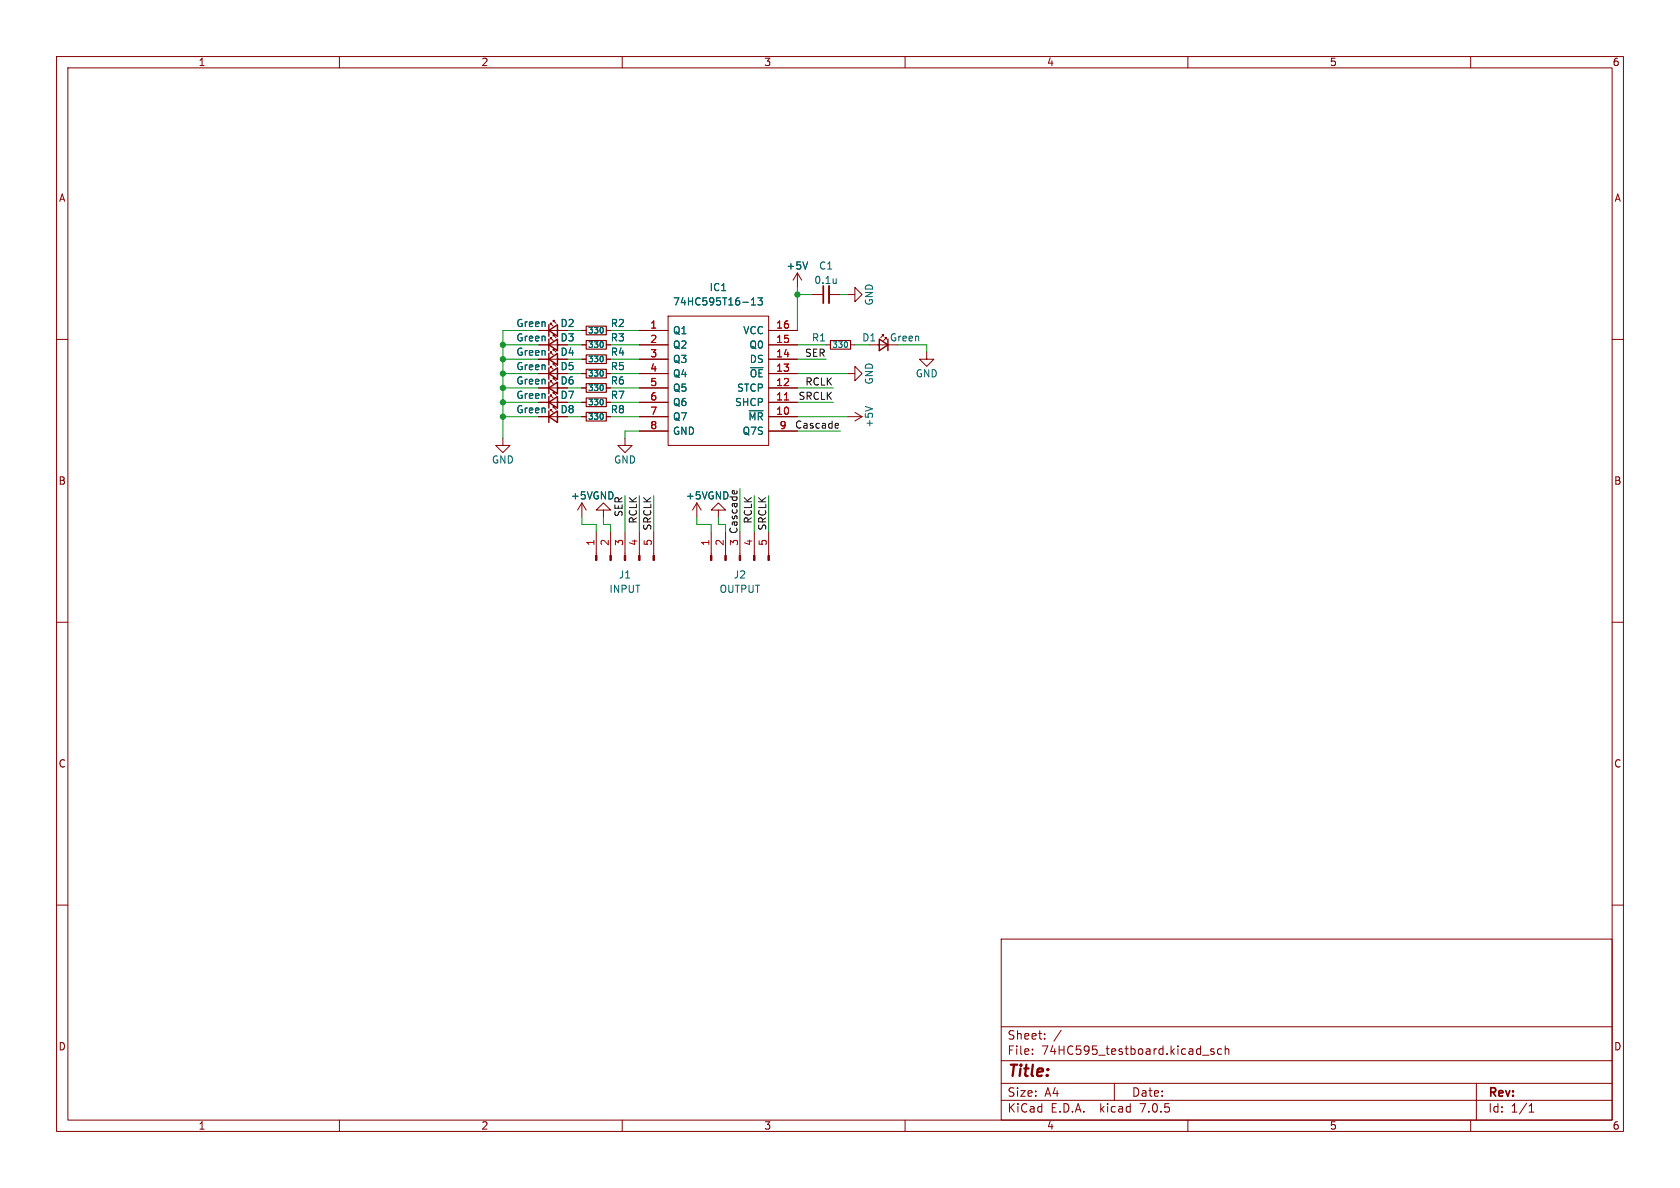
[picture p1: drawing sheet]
<svg xmlns="http://www.w3.org/2000/svg" width="297mm" height="210mm" viewBox="0 0 297 210" stroke-linecap="round" stroke-linejoin="round" font-family="sans-serif">
<g fill="none" stroke="#840000" stroke-width=".18">
<path d="M10 10h277v190h-277zM12 12h273v186h-273zM60 10v2M110 10v2M160 10v2M210 10v2M260 10v2M10 60h2M95.2 58.4h3.6M97.3 59.9v-.2h.2h-.2l.5 .5M97.3 57.4v-.2h.2h-.2l.5 .5M97.8 59.4v-.2h.2h-.2l.5 .5"/>
<path d="M97.8 56.9v-.3h.2h-.2l.5 .6M102.9 58.4h.7M107.2 58.4h.7M113 58.4h5.1M118.1 55.9h17.8v22.8h-17.8zM135.9 58.4h5.1M141 48.3l-.8 1.2M141 48.3v2.5M141 48.3l.7 1.2M143.5 52.1h2M146.6 52.1h2M149.9 52.1h1.2v-1.3l1.3 1.3-1.3 1.2v-1.2"/>
<path d="M156.2 59.4v-.2h-.2h.2l-.5 .5M156.7 59.9v-.2h-.2h.2l-.5 .5M285 60h2M88.9 77.5v1.2h1.3l-1.3 1.3-1.3-1.3h1.3M95.2 73.7h3.6M95.2 71.1h3.6M95.2 68.6h3.6M95.2 66h3.6M95.2 63.5h3.6M95.2 61h3.6M97.3 72.6v-.2h.2h-.2l.5 .5M97.3 62.5v-.3h.2h-.2l.5 .5"/>
<path d="M97.3 70.1v-.2h.2h-.2l.5 .5M97.3 67.6v-.3h.2h-.2l.5 .5M97.3 65v-.2h.2h-.2l.5 .5M97.8 72.1v-.2h.2h-.2l.5 .5M97.8 62v-.3h.2h-.2l.5 .5M97.8 69.6v-.3h.2h-.2l.5 .6M97.8 67.1v-.3h.2h-.2l.5 .5M97.8 64.5v-.2h.2h-.2l.5 .5M102.9 73.7h.7M102.9 71.1h.7M102.9 68.6h.7M102.9 66h.7"/>
<path d="M102.9 63.5h.7M102.9 61h.7M107.2 73.7h.7M107.2 71.1h.7M107.2 68.6h.7M107.2 66h.7M107.2 63.5h.7M107.2 61h.7M110.5 77.5v1.2h1.3l-1.3 1.3-1.3-1.3h1.3M113 73.7h5.1M113 71.1h5.1M113 68.6h5.1"/>
<path d="M113 66h5.1M113 63.5h5.1M113 61h5.1M113 76.2h5.1M135.9 73.7h5.1M135.9 71.1h5.1M135.9 68.6h5.1M135.9 66h5.1M135.9 63.5h5.1M135.9 61h5.1M135.9 76.2h5.1M146 61h.8"/>
<path d="M149.9 66h1.2v-1.2l1.3 1.2-1.3 1.3v-1.3M149.9 73.7h2.5M150.4 61h.7M151.1 72.9l1.3 .8M152.4 73.7l-1.3 .7M153.7 61h3.3M163.8 62.2v1.3h1.3l-1.3 1.3-1.2-1.3h1.2M102.9 88.9l-.8 1.3M102.9 88.9v2.5M102.9 88.9l.7 1.3M105.4 94v4.2M106.7 90.2h1.2l-1.2-1.3-1.3 1.3h1.3v1.2"/>
<path d="M107.9 94v4.2M110.5 94v4.2M113 94v4.2M115.6 94v4.2M123.2 88.9l-.8 1.3M123.2 88.9v2.5M123.2 88.9l.8 1.3M125.7 94v4.2M127 90.2h1.3l-1.3-1.3-1.3 1.3h1.3v1.2M128.3 94v4.2M130.8 94v4.2M133.3 94v4.2"/>
<path d="M135.9 94v4.2M10 110h2M285 110h2M10 160h2M285 160h2M177 166h108v32h-108zM60 198v2M110 198v2M160 198v2M177 194.5h108M177 191.5h108M177 187.5h108"/>
<path d="M177 181.5h108M182.5 186.3v.1M182.5 185.5v.1M184.7 183.6v.1M184.7 182.8v.1M187.6 182.1l-1.3 2M197 191.5v3M210 198v2M212.6 186.5h1.1M214.6 185.5l-.4-.1-.2 .2 .1 .2 .5 .2v.3h-.6M216 185.5l-.5-.1-.3 .3v.4l.2 .2h.6M216.6 185.5l.2-.1 .4 .1v.9"/>
<path d="M216.6 184.9v1.5M260 198v2M261 191.5v6.5M270.3 196.6h.9M270.3 195.5l.4-.4v1.5"/>
</g>
<g fill="#840000" stroke="#840000" stroke-width=".18">
<path d="M135.8 98.2h.2v.9h-.2z"/>
<path d="M133.2 98.2h.3v.9h-.3z"/>
<path d="M130.7 98.2h.2v.9h-.2z"/>
<path d="M128.1 98.2h.3v.9h-.3z"/>
<path d="M125.6 98.2h.3v.9h-.3z"/>
<path d="M115.4 98.2h.3v.9h-.3z"/>
<path d="M112.9 98.2h.3v.9h-.3z"/>
<path d="M110.4 98.2h.2v.9h-.2z"/>
<path d="M107.8 98.2h.3v.9h-.3z"/>
<path d="M105.3 98.2h.2v.9h-.2z"/>
</g>
<path d="M138.7 70.7h.7" fill="none" stroke="#a90000" stroke-width=".18"/>
<path d="M132.8 53.9h.8M132.8 53l.4-.4v1.3M134 52.6h.8l-.5 .5 .4 .2v.5l-.2 .1-.5-.1M142.8 46.3l-.4 1.3M153 71.8l1.2 .5" fill="none" stroke="#006464" stroke-width=".18"/>
<g fill="none" stroke="#840000" stroke-width=".25">
<path d="M97 58.4l1.6-1v2zM97 57.4v2M97 59.9v2.1M155.4 59.9l1.6 1.1-1.6 1zM157 59.9v2.1M97 73.7l1.6-1.1v2.1zM97 63.5l1.6-1v2zM97 61l1.6-1.1v2.1zM97 71.1l1.6-1v2zM97 68.6l1.6-1v2zM97 66l1.6-1v2.1zM97 62.5v2"/>
<path d="M97 65v2.1M97 67.6v2M97 70.1v2M97 72.6v2.1"/>
</g>
<path d="M103.6 57.7h3.6v1.5h-3.6zM103.6 72.9h3.6v1.5h-3.6zM103.6 70.4h3.6v1.5h-3.6zM103.6 67.8h3.6v1.5h-3.6zM103.6 65.3h3.6v1.5h-3.6zM103.6 60.2h3.6v1.5h-3.6zM103.6 62.7h3.6v1.6h-3.6zM146.8 60.2h3.6v1.5h-3.6z" fill="none" stroke="#840000" stroke-width=".2"/>
<path d="M146.6 50.5v3.1" fill="none" stroke="#840000" stroke-width=".33"/>
<path d="M145.5 50.5v3.1" fill="none" stroke="#840000" stroke-width=".3"/>
<path d="M148.1 74.8l.1 .3-.6 .2M148.2 75.6l-.1 .1M129.5 86.9l.3-.2 .1 .6M130.2 86.8l.1 .1" fill="none" stroke="#0f0f0f" stroke-width=".18"/>
<g fill="none" stroke="#009600" stroke-width=".18">
<path d="M95.2 58.4h-6.3v19.1M100.3 58.4h2.6M107.9 58.4h5.1M141 52.1h2.5M141 50.8v7.6M148.6 52.1h1.3M88.9 61h6.3M88.9 63.5h6.3M88.9 73.7h6.3M88.9 66h6.3M88.9 68.6h6.3M88.9 71.1h6.3"/>
<path d="M100.3 61h2.6M100.3 63.5h2.6M100.3 73.7h2.6M100.3 66h2.6M100.3 68.6h2.6M100.3 71.1h2.6M107.9 61h5.1M107.9 63.5h5.1M107.9 73.7h5.1M107.9 66h5.1M107.9 68.6h5.1M107.9 71.1h5.1"/>
<path d="M113 76.2h-2.5v1.3M141 61h5M141 63.5h5M141 73.7h8.9M141 66h8.9M141 68.6h6.3M141 71.1h6.3M141 76.2h7.6M151.1 61h2.6M158.7 61h5.1v1.2M102.9 91.4v1.3h2.5v1.3M106.7 91.4v1.3h1.2v1.3"/>
<path d="M110.5 87.6v6.4M113 87.6v6.4M115.6 87.6v6.4M123.2 91.4v1.3h2.5v1.3M127 91.4v1.3h1.3v1.3M130.8 86.4v7.6M133.3 87.6v6.4M135.9 87.6v6.4"/>
</g>
<g fill="#009600" stroke="#009600" stroke-width=".18">
<circle cx="141" cy="52.1" r=".46"/>
<circle cx="88.9" cy="68.6" r=".46"/>
<circle cx="88.9" cy="71.1" r=".46"/>
<circle cx="88.9" cy="73.7" r=".46"/>
<circle cx="88.9" cy="61" r=".46"/>
<circle cx="88.9" cy="63.5" r=".46"/>
<circle cx="88.9" cy="66" r=".46"/>
</g>
<text font-size="2.8" fill="#840000" x="178" y="190.8">Title:</text>
<g font-size="2.1" fill="#840000">
<text x="178" y="183.9">Sheet:</text>
<text x="178" y="186.6">File:</text>
<text x="184" y="186.6">74HC595_testboard.kicad_sch</text>
<text x="178" y="196.8">KiCad</text>
<text x="178" y="194">Size:</text>
<text x="184.6" y="194">A4</text>
<text x="185.7" y="196.8">E.D.A.</text>
<text x="194.4" y="196.8">kicad</text>
<text x="200" y="194">Date:</text>
<text x="201.5" y="196.8">7.0.5</text>
<text x="263" y="194.2">Rev:</text>
<text x="263" y="196.8">Id:</text>
<text x="267" y="196.8">1/1</text>
</g>
<g font-size="1.8" fill="#840000">
<text x="35" y="11.8">1</text>
<text x="85" y="11.8">2</text>
<text x="135" y="11.8">3</text>
<text x="185" y="11.8">4</text>
<text x="235" y="11.8">5</text>
<text x="285" y="11.8">6</text>
<text x="10.4" y="35.8">A</text>
<text x="285.4" y="35.8">A</text>
<text x="99" y="58">D2</text>
<text x="99" y="63.1">D4</text>
<text x="99" y="60.5">D3</text>
<text x="99" y="65.6">D5</text>
<text x="99" y="70.7">D7</text>
<text x="99" y="68.1">D6</text>
<text x="99" y="73.2">D8</text>
<text x="10.3" y="85.8">B</text>
<text x="285.3" y="85.8">B</text>
<text x="10.3" y="135.8">C</text>
<text x="285.3" y="135.8">C</text>
<text x="10.3" y="185.8">D</text>
<text x="285.3" y="185.8">D</text>
<text x="35" y="199.8">1</text>
<text x="85" y="199.8">2</text>
<text x="135" y="199.8">3</text>
<text x="185" y="199.8">4</text>
<text x="235" y="199.8">5</text>
<text x="285" y="199.8">6</text>
</g>
<g font-size="1.8" fill="#006464">
<text x="139" y="47.8">+5V</text>
<text x="144.7" y="47.8">C1</text>
<text x="125.4" y="51.6">IC1</text>
<text x="143.9" y="50.4">0.1u</text>
<text x="91.2" y="58">Green</text>
<text x="107.9" y="58">R2</text>
<text x="118.9" y="59.2">Q1</text>
<text x="118.9" y="54.2">74HC595T16-13</text>
<text x="131.4" y="59.2">VCC</text>
<text x="154.5" y="54.1" transform="rotate(-90 154.5 54.1)">GND</text>
<text x="91.2" y="63.1">Green</text>
<text x="91.2" y="60.5">Green</text>
<text x="91.2" y="65.6">Green</text>
<text x="107.9" y="65.6">R5</text>
<text x="107.9" y="60.5">R3</text>
<text x="107.9" y="63.1">R4</text>
<text x="118.9" y="61.8">Q2</text>
<text x="118.9" y="64.3">Q3</text>
<text x="132.5" y="61.8">Q0</text>
<text x="132.5" y="64.3">DS</text>
<text x="143.5" y="60.5">R1</text>
<text x="152.4" y="60.5">D1</text>
<text x="157.3" y="60.5">Green</text>
<text x="91.2" y="70.7">Green</text>
<text x="91.2" y="68.1">Green</text>
<text x="107.9" y="70.7">R7</text>
<text x="107.9" y="68.1">R6</text>
<text x="118.9" y="66.9">Q4</text>
<text x="118.9" y="69.4">Q5</text>
<text x="118.9" y="71.9">Q6</text>
<text x="129.9" y="71.9">SHCP</text>
<text x="130.3" y="69.4">STCP</text>
<text x="132.5" y="66.9">~{OE}</text>
<text x="154.5" y="68" transform="rotate(-90 154.5 68)">GND</text>
<text x="161.8" y="66.9">GND</text>
<text x="91.2" y="73.2">Green</text>
<text x="107.9" y="73.2">R8</text>
<text x="118.9" y="74.5">Q7</text>
<text x="118.9" y="77">GND</text>
<text x="131.3" y="77">Q7S</text>
<text x="132.3" y="74.5">~{MR}</text>
<text x="154.5" y="75.7" transform="rotate(-90 154.5 75.7)">+5V</text>
<text x="86.9" y="82.1">GND</text>
<text x="108.5" y="82.1">GND</text>
<text x="100.9" y="88.5">+5V GND</text>
<text x="121.2" y="88.5">+5V GND</text>
<text x="110.1" y="91.4" transform="rotate(-90 110.1 91.4)">SER</text>
<text x="107.7" y="105">INPUT</text>
<text x="109.3" y="102.4">J1</text>
<text x="127.1" y="105">OUTPUT</text>
<text x="129.7" y="102.4">J2</text>
</g>
<g font-size="1.8" fill="#a90000">
<text x="114.9" y="58.2">1</text>
<text x="137.2" y="58.2">16</text>
<text x="114.9" y="60.7">2</text>
<text x="114.9" y="63.2">3</text>
<text x="114.9" y="65.8">4</text>
<text x="137.2" y="65.8">13</text>
<text x="137.2" y="63.2">14</text>
<text x="137.2" y="60.7">15</text>
<text x="114.9" y="68.3">5</text>
<text x="114.9" y="70.9">6</text>
<text x="137.2" y="70.9">11</text>
<text x="137.2" y="68.3">12</text>
<text x="114.9" y="73.4">7</text>
<text x="114.9" y="75.9">8</text>
<text x="137.2" y="73.4">10</text>
<text x="137.8" y="75.9">9</text>
<text x="105.2" y="96.6" transform="rotate(-90 105.2 96.6)">1</text>
<text x="107.7" y="96.6" transform="rotate(-90 107.7 96.6)">2</text>
<text x="110.2" y="96.6" transform="rotate(-90 110.2 96.6)">3</text>
<text x="112.8" y="96.6" transform="rotate(-90 112.8 96.6)">4</text>
<text x="115.3" y="96.6" transform="rotate(-90 115.3 96.6)">5</text>
<text x="125.5" y="96.6" transform="rotate(-90 125.5 96.6)">1</text>
<text x="128" y="96.6" transform="rotate(-90 128 96.6)">2</text>
<text x="133.1" y="96.6" transform="rotate(-90 133.1 96.6)">4</text>
<text x="135.6" y="96.6" transform="rotate(-90 135.6 96.6)">5</text>
</g>
<g font-size="1.8" fill="#0f0f0f">
<text x="142.3" y="63.2">SER</text>
<text x="141.1" y="70.8">SRCLK</text>
<text x="142.4" y="68.2">RCLK</text>
<text x="140.5" y="75.9">Cascade</text>
<text x="112.7" y="92.6" transform="rotate(-90 112.7 92.6)">RCLK</text>
<text x="115.2" y="93.8" transform="rotate(-90 115.2 93.8)">SRCLK</text>
<text x="133" y="92.6" transform="rotate(-90 133 92.6)">RCLK</text>
<text x="135.5" y="93.8" transform="rotate(-90 135.5 93.8)">SRCLK</text>
<text x="130.6" y="96.6" transform="rotate(-90 130.6 96.6)">3 Cascade</text>
</g>
<g font-size="1.4" fill="#006464">
<text x="103.9" y="59.1">330</text>
<text x="103.9" y="61.7">330</text>
<text x="103.9" y="64.2">330</text>
<text x="147.1" y="61.7">330</text>
<text x="103.9" y="71.8">330</text>
<text x="103.9" y="69.3">330</text>
<text x="103.9" y="66.7">330</text>
<text x="103.9" y="74.4">330</text>
</g>
</svg>
